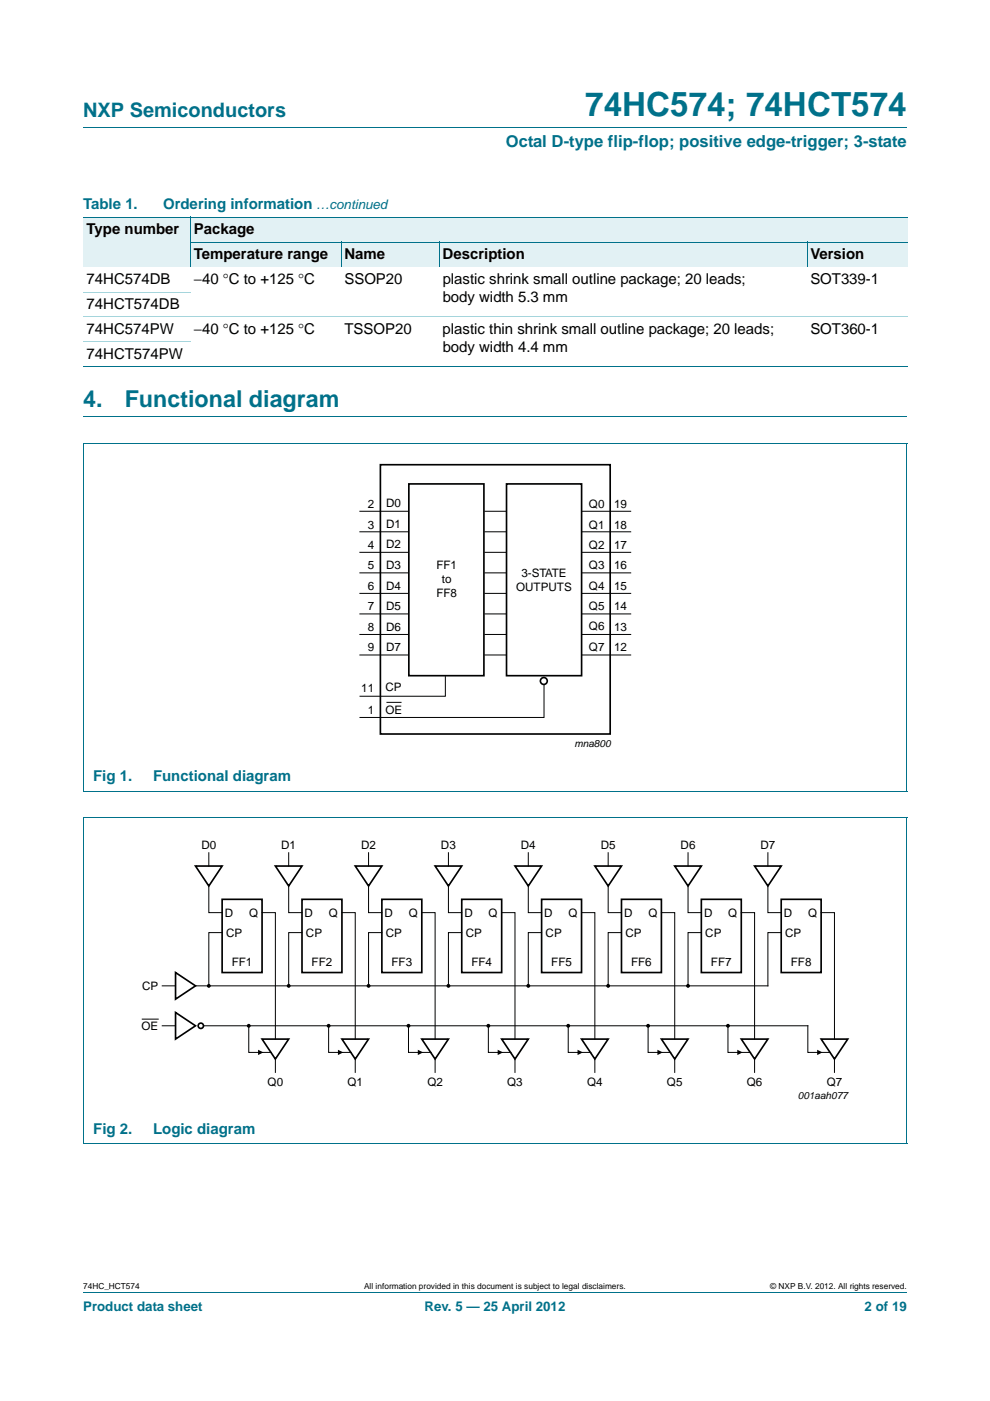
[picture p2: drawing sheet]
<svg xmlns="http://www.w3.org/2000/svg" width="210mm" height="297mm" viewBox="0 0 210 297" stroke-linecap="round" stroke-linejoin="round" font-family="sans-serif">
<path d="M17.6 27h174.7M17.6 88.4h174.7M17.6 273.9h174.7" fill="none" stroke="#00718a" stroke-width=".21"/>
<g fill="#e2f1f4">
<path d="M17.6 46h22.8v10.6h-22.8z"/>
<path d="M40.4 46h152v5.3h-152z"/>
<path d="M40.4 51.3h31.9v5.3h-31.9z"/>
<path d="M72.3 51.3h20.9v5.3h-20.9z"/>
<path d="M93.2 51.3h77.9v5.3h-77.9z"/>
<path d="M171.1 51.3h21.3v5.3h-21.3z"/>
</g>
<g fill="none" stroke="#00718a" stroke-width=".21">
<path d="M17.6 46h174.8M40.3 51.3h152.1M40.4 46v10.6M72.3 51.3v5.3M93.2 51.3v5.3M171.1 51.3v5.3M17.6 77.8h174.8M17.6 94h174.7M17.6 94v73.7M192.3 94v73.7M17.6 167.7h174.7M17.6 173.4h174.7"/>
<path d="M17.6 173.4v69.1M192.3 173.4v69.1M17.6 242.5h174.7"/>
</g>
<path d="M17.6 61.9h22.8M17.6 67.2h174.8M17.6 72.5h22.8" fill="none" stroke="#a5d5dc" stroke-width=".21"/>
<g fill="none" stroke="#000" stroke-width=".35">
<path d="M80.7 98.5h48.7v57.1h-48.7zM86.7 102.6h15.9v40.7h-15.9zM107.4 102.6h15.9v40.7h-15.9zM41.5 183.6h5.6l-2.8 4.3zM47.1 190.7h8.5v15.5h-8.5zM58.4 183.6h5.6l-2.8 4.3zM64 190.7h8.5v15.5h-8.5zM75.3 183.6h5.7l-2.9 4.3zM81 190.7h8.4v15.5h-8.4zM92.3 183.6h5.6l-2.8 4.3zM97.9 190.7h8.5v15.5h-8.5zM109.2 183.6h5.6l-2.8 4.3z"/>
<path d="M114.8 190.7h8.5v15.5h-8.5zM126.1 183.6h5.7l-2.9 4.3zM131.8 190.7h8.4v15.5h-8.4zM143.1 183.6h5.6l-2.8 4.3zM148.7 190.7h8.5v15.5h-8.5zM160 183.6h5.6l-2.8 4.3zM165.6 190.7h8.5v15.5h-8.5zM37.2 214.7l4.3 2.8-4.3 2.8zM37.2 206.2l4.3 2.8-4.3 2.8zM55.6 220.3h5.6l-2.8 4.2zM72.5 220.3h5.6l-2.8 4.2zM89.4 220.3h5.7l-2.8 4.2z"/>
<path d="M106.4 220.3h5.6l-2.8 4.2zM123.3 220.3h5.6l-2.8 4.2zM140.2 220.3h5.7l-2.8 4.2zM157.2 220.3h5.6l-2.8 4.2zM174.1 220.3h5.6l-2.8 4.2z"/>
<circle cx="115.3" cy="144.4" r=".73"/>
<circle cx="42.6" cy="217.5" r=".56"/>
</g>
<g fill="none" stroke="#000" stroke-width=".21">
<path d="M76.2 108.4h10.4M76.2 112.8h10.4M76.2 117.1h10.4M102.7 108.4h4.7M102.7 112.8h4.7M102.7 117.1h4.7M123.3 108.4h10.5M123.3 112.8h10.5M123.3 117.1h10.5M76.2 121.5h10.4M76.2 125.8h10.4M76.2 130.2h10.4"/>
<path d="M76.2 134.5h10.4M76.2 138.9h10.4M102.7 121.5h4.7M102.7 125.8h4.7M102.7 130.2h4.7M102.7 134.5h4.7M102.7 138.9h4.7M123.3 121.5h10.5M123.3 125.8h10.5M123.3 130.2h10.5M123.3 134.5h10.5M123.3 138.9h10.5"/>
<path d="M81.9 148.9h3.2M94.4 143.4v4.2h-18.2M115.3 145.1v7h-39.1M44.3 187.9v5.6h2.8M44.3 180.8v2.8M47.1 197.7h-2.8v11.3M55.6 193.5h2.8v26.8M61.2 187.9v5.6h2.8M61.2 180.8v2.8M64 197.7h-2.8v11.3M72.5 193.5h2.8v26.8M78.1 187.9v5.6h2.9"/>
<path d="M78.1 180.8v2.8M81 197.7h-2.9v11.3M89.4 193.5h2.9v26.8M95.1 187.9v5.6h2.8M95.1 180.8v2.8M97.9 197.7h-2.8v11.3M106.4 193.5h2.8v26.8M112 187.9v5.6h2.8M112 180.8v2.8M114.8 197.7h-2.8v11.3M123.3 193.5h2.8v26.8M128.9 187.9v5.6h2.9"/>
<path d="M128.9 180.8v2.8M131.8 197.7h-2.9v11.3M140.2 193.5h2.9v26.8M145.9 187.9v5.6h2.8M145.9 180.8v2.8M148.7 197.7h-2.8v11.3M157.2 193.5h2.8v26.8M162.8 187.9v5.6h2.8M162.8 180.8v2.8M165.6 197.7h-2.8v11.3h-121.3M174.1 193.5h2.8v26.8M30.2 216.1h3.3"/>
<path d="M34.4 217.5h2.8M34.4 209h2.8M43.1 217.5h128.2v5.6h4.8M52.7 217.5v5.6h4.8M69.7 217.5v5.6h4.8M86.6 217.5v5.6h4.8M103.5 217.5v5.6h4.8M120.5 217.5v5.6h4.8M137.4 217.5v5.6h4.8M154.3 217.5v5.6h4.8M58.4 224.5v2.9M75.3 224.5v2.9"/>
<path d="M92.3 224.5v2.9M109.2 224.5v2.9M126.1 224.5v2.9M143.1 224.5v2.9M160 224.5v2.9M176.9 224.5v2.9"/>
</g>
<path d="M54.7 222.6l1.1 .5-1.1 .6zM71.7 222.6l1.1 .5-1.1 .6zM88.6 222.6l1.1 .5-1.1 .6zM105.5 222.6l1.1 .5-1.1 .6zM122.5 222.6l1.1 .5-1.1 .6zM139.4 222.6l1.1 .5-1.1 .6zM156.3 222.6l1.2 .5-1.2 .6zM173.3 222.6l1.1 .5-1.1 .6z" fill="#000"/>
<g fill="#000" stroke="#000" stroke-width=".25">
<circle cx="44.3" cy="209" r=".28"/>
<circle cx="52.7" cy="217.5" r=".28"/>
<circle cx="61.2" cy="209" r=".28"/>
<circle cx="69.7" cy="217.5" r=".28"/>
<circle cx="78.1" cy="209" r=".28"/>
<circle cx="86.6" cy="217.5" r=".28"/>
<circle cx="95.1" cy="209" r=".28"/>
<circle cx="103.5" cy="217.5" r=".28"/>
<circle cx="112" cy="209" r=".28"/>
<circle cx="120.5" cy="217.5" r=".28"/>
<circle cx="128.9" cy="209" r=".28"/>
<circle cx="137.4" cy="217.5" r=".28"/>
<circle cx="145.9" cy="209" r=".28"/>
<circle cx="154.3" cy="217.5" r=".28"/>
</g>
<text font-size="7" fill="#00718a" x="124.1" y="24.6">74HC574; 74HCT574</text>
<g font-size="4.9" fill="#00718a">
<text x="17.6" y="86.4">4.</text>
<text x="26.5" y="86.4">Functional diagram</text>
</g>
<text font-size="4.2" fill="#00718a" x="17.6" y="24.9">NXP Semiconductors</text>
<text font-size="3.5" fill="#00718a" x="107.3" y="31.1">Octal D-type flip-flop; positive edge-trigger; 3-state</text>
<g font-size="3.2" fill="#00718a">
<text x="17.6" y="44.3">Table 1.</text>
<text x="34.6" y="44.3">Ordering information</text>
<text x="19.7" y="165.6">Fig 1.</text>
<text x="32.4" y="165.6">Functional diagram</text>
<text x="19.7" y="240.4">Fig 2.</text>
<text x="32.5" y="240.4">Logic diagram</text>
</g>
<g font-size="3.2">
<text x="18.4" y="49.6">Type number</text>
<text x="41.1" y="49.6">Package</text>
<text x="41.1" y="54.8">Temperature range</text>
<text x="73" y="54.8">Name</text>
<text x="93.9" y="54.8">Description</text>
<text x="171.8" y="54.8">Version</text>
<text x="18.4" y="60.1">74HC574DB</text>
<text x="18.4" y="65.4">74HCT574DB</text>
<text x="41.1" y="60.1">−40 °C to +125 °C</text>
<text x="73" y="60.1">SSOP20</text>
<text x="93.9" y="64">body width 5.3 mm</text>
<text x="93.9" y="60.1">plastic shrink small outline package; 20 leads;</text>
<text x="171.8" y="60.1">SOT339-1</text>
<text x="18.4" y="70.7">74HC574PW</text>
<text x="41.1" y="70.7">−40 °C to +125 °C</text>
<text x="73" y="70.7">TSSOP20</text>
<text x="93.8" y="70.7">plastic thin shrink small outline package; 20 leads;</text>
<text x="171.8" y="70.7">SOT360-1</text>
<text x="18.4" y="76">74HCT574PW</text>
<text x="93.9" y="74.6">body width 4.4 mm</text>
</g>
<g font-size="2.8" fill="#00718a">
<text x="67.1" y="44.3">…continued</text>
<text x="17.6" y="277.9">Product data sheet</text>
<text x="90" y="277.9">Rev. 5 — 25 April 2012</text>
<text x="183.3" y="277.9">2 of 19</text>
</g>
<g font-size="2.5">
<text x="78" y="107.7">2</text>
<text x="81.9" y="107.6">D0</text>
<text x="124.9" y="107.7">Q0</text>
<text x="130.2" y="107.7">19</text>
<text x="78" y="112.1">3</text>
<text x="81.9" y="112">D1</text>
<text x="124.9" y="112.1">Q1</text>
<text x="130.2" y="112.1">18</text>
<text x="78" y="116.4">4</text>
<text x="81.9" y="116.2">D2</text>
<text x="124.9" y="116.5">Q2</text>
<text x="130.2" y="116.4">17</text>
<text x="78" y="125.1">6</text>
<text x="78" y="120.7">5</text>
<text x="81.9" y="120.6">D3</text>
<text x="81.9" y="125">D4</text>
<text x="92.5" y="120.7">FF1</text>
<text x="93.7" y="123.7">to</text>
<text x="109.4" y="125.3">OUTPUTS</text>
<text x="110.6" y="122.3">3-STATE</text>
<text x="124.9" y="120.6">Q3</text>
<text x="124.9" y="125">Q4</text>
<text x="130.2" y="125">15</text>
<text x="130.2" y="120.7">16</text>
<text x="78" y="129.4">7</text>
<text x="81.9" y="129.4">D5</text>
<text x="92.5" y="126.7">FF8</text>
<text x="124.9" y="129.3">Q5</text>
<text x="130.2" y="129.4">14</text>
<text x="78" y="133.7">8</text>
<text x="81.9" y="133.8">D6</text>
<text x="81.9" y="138">D7</text>
<text x="124.9" y="133.7">Q6</text>
<text x="130.2" y="133.7">13</text>
<text x="78" y="138">9</text>
<text x="124.9" y="138.1">Q7</text>
<text x="130.2" y="138">12</text>
<text x="76.6" y="146.8">11</text>
<text x="81.7" y="146.6">CP</text>
<text x="78" y="151.3">1</text>
<text x="81.7" y="151.3">OE</text>
<text x="42.7" y="179.9">D0</text>
<text x="59.6" y="179.9">D1</text>
<text x="76.6" y="179.9">D2</text>
<text x="93.5" y="179.9">D3</text>
<text x="110.4" y="179.9">D4</text>
<text x="127.4" y="179.9">D5</text>
<text x="144.3" y="179.9">D6</text>
<text x="161.2" y="179.9">D7</text>
<text x="47.7" y="194.3">D</text>
<text x="52.8" y="194.3">Q</text>
<text x="64.6" y="194.3">D</text>
<text x="69.7" y="194.3">Q</text>
<text x="81.5" y="194.3">D</text>
<text x="86.7" y="194.3">Q</text>
<text x="98.5" y="194.3">D</text>
<text x="103.6" y="194.3">Q</text>
<text x="115.4" y="194.3">D</text>
<text x="120.5" y="194.3">Q</text>
<text x="132.3" y="194.3">D</text>
<text x="137.5" y="194.3">Q</text>
<text x="149.3" y="194.3">D</text>
<text x="154.4" y="194.3">Q</text>
<text x="166.2" y="194.3">D</text>
<text x="171.3" y="194.3">Q</text>
<text x="47.9" y="198.6">CP</text>
<text x="64.9" y="198.6">CP</text>
<text x="81.8" y="198.6">CP</text>
<text x="98.7" y="198.6">CP</text>
<text x="115.7" y="198.6">CP</text>
<text x="132.6" y="198.6">CP</text>
<text x="149.5" y="198.6">CP</text>
<text x="166.5" y="198.6">CP</text>
<text x="30.1" y="209.9">CP</text>
<text x="49.1" y="204.8">FF1</text>
<text x="66.1" y="204.8">FF2</text>
<text x="83" y="204.8">FF3</text>
<text x="99.9" y="204.8">FF4</text>
<text x="116.9" y="204.8">FF5</text>
<text x="133.8" y="204.8">FF6</text>
<text x="150.7" y="204.8">FF7</text>
<text x="167.7" y="204.8">FF8</text>
<text x="30" y="218.3">OE</text>
<text x="56.7" y="230.2">Q0</text>
<text x="73.7" y="230.2">Q1</text>
<text x="90.6" y="230.2">Q2</text>
<text x="107.5" y="230.2">Q3</text>
<text x="124.5" y="230.2">Q4</text>
<text x="141.4" y="230.2">Q5</text>
<text x="158.3" y="230.2">Q6</text>
<text x="175.3" y="230.2">Q7</text>
</g>
<g font-size="2.1">
<text x="121.8" y="158.3">mna800</text>
<text x="169.2" y="233">001aah077</text>
</g>
<g font-size="1.8">
<text x="17.6" y="273.3">74HC_HCT574</text>
<text x="77.2" y="273.3">All information provided in this document is subject to legal disclaimers.</text>
<text x="163.3" y="273.3">© NXP B.V. 2012. All rights reserved.</text>
</g>
</svg>
